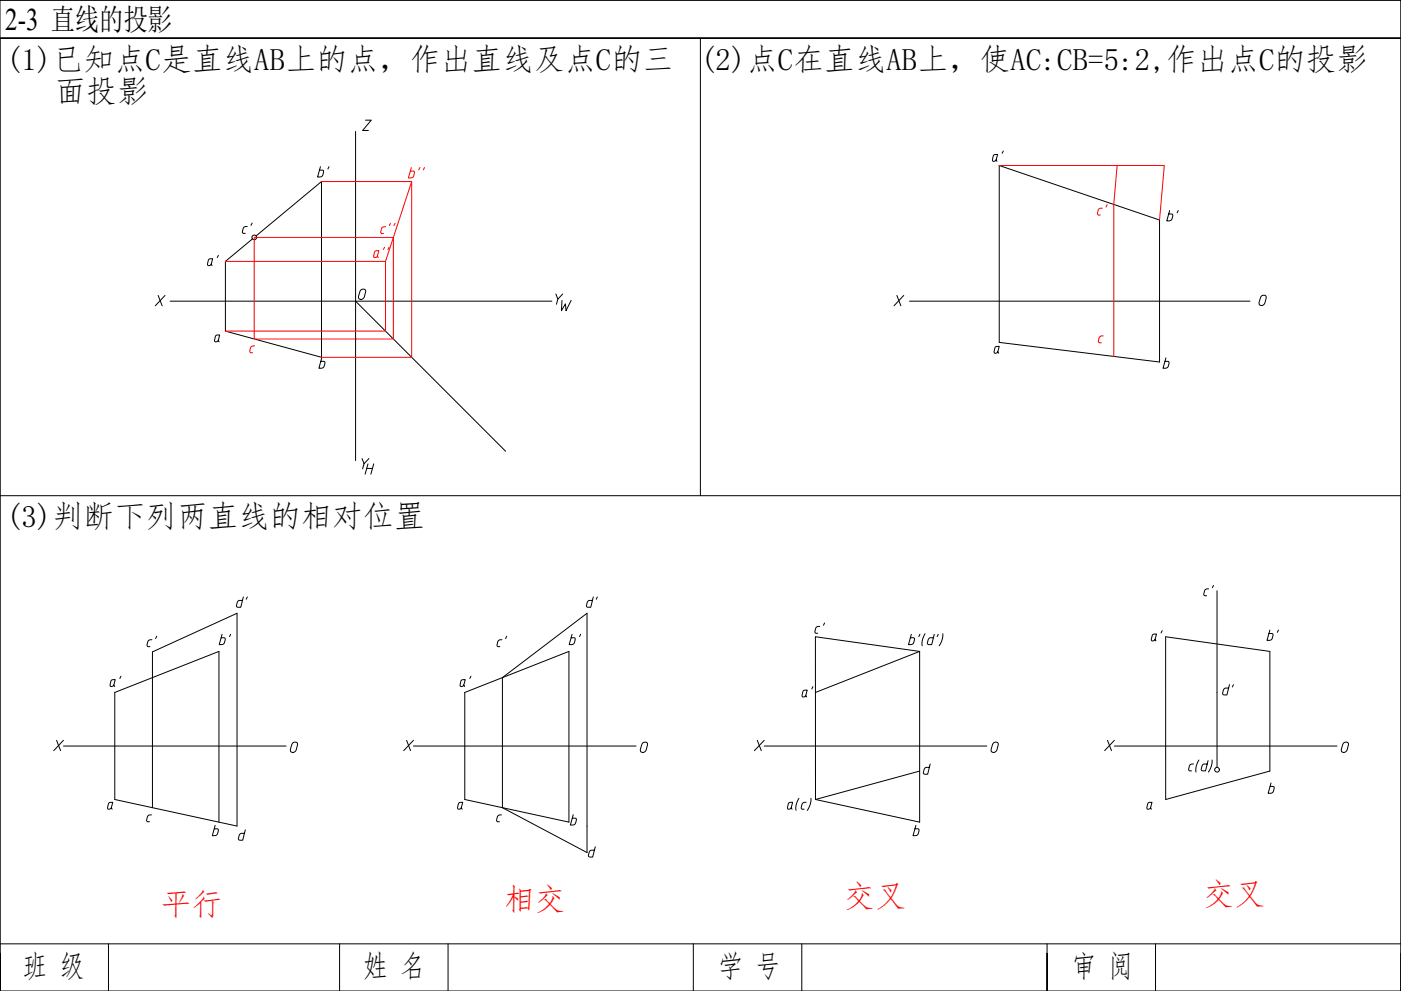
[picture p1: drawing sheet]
<svg xmlns="http://www.w3.org/2000/svg" width="594mm" height="420mm" viewBox="0 0 594 420" stroke-linecap="round" stroke-linejoin="round" font-family="sans-serif">
<!-- layer: 0 -->
<g fill="none" stroke="#000" stroke-width=".42">
<path d="M0 .2h594v420h-594zM0 16.2h594h-594v388M297 16.2v194M150.8 55.7v139.6M155 50.9h2.4l-3.6 4.4h2.4M423.7 70.2l68 23.1v60.2l-68-8.3zM108.6 100l27.7-23v74.5l-40.7-11.1v-29.6l11.4-9.5M72.1 127.7h161.9M150.8 127.7l63.6 63.6M153 123l.8-.4a.94 .94 0 0 1 1.3 1.1l-.6 2.3a1.23 1.23 0 0 1-1.4 1 1.23 1.23 0 0 1-1.1-1.4zM385.7 127.7h144.3M534.9 125.5l.8-.3a.93 .93 0 0 1 1.2 1.1l-.6 2.3a1.23 1.23 0 0 1-1.4 .9 1.23 1.23 0 0 1-1-1.3z"/>
<path d="M92.6 144.3l-.9 .6-.6-.1 .2-2.2 .4-.5 1.5-.1-.6 2.3 .3 .6M136.4 151.7l-1.2 4.4 2-.3a2.51 2.51 0 0 0 .5-2.5l-1.6-.1M423.1 149.2l-.5 .4h-.9l.2-2.1 .4-.5 1.4-.1-.6 2.3 .4 .6M494.4 151.7l-1.2 4.4 1.5-.1 .7-.6 .2-2.1-1.6-.1M153.5 194.4l.9 2.2 2-2.2M154.4 196.6l-.6 2.2M155.6 198.6h2.4M156 196.7l-1.2 4.3M158.5 196.7l-1.2 4.3M0 210.2h594M516.1 250.5v74.9M386.4 268.9l-1.2 4.4 2-.4a2.49 2.49 0 0 0 .5-2.4l-1.6-.1"/>
<path d="M390 276.2l-44.2-6.2v69M390 276.2v72.4l-44.2-9.6M390 276.2l-44.2 17.4M390.1 268.9l-.5 1M392.3 268.7l-1.2 2.9v2.2M396.2 268.9l-1.1 4.4-1.6-.1-.3-.6 .7-1.8 .6-.4h1.3M397.9 268.9l-.5 1M399.8 268.7a8 8 0 0 1-1.6 5.1M494.3 270l44.2 6.2v50.7l-44.2 12.1zM197.1 293.6l44.1-17.4v72.4l-44.1-9.6zM213 287.3l35.9-27.3v101.5l-35.9-19.1zM24 313.9l1.7 4.4"/>
<path d="M26.9 313.9l-4.1 4.4M26.9 316.3h94.4M124.1 315l.9-.3a.92 .92 0 0 1 1.2 1l-.6 2.4a1.23 1.23 0 0 1-1.4 .9 1.23 1.23 0 0 1-1.1-1.3zM172.4 313.9l1.7 4.4M175.3 316.3h94.4M175.3 313.9l-4.1 4.4M272.5 315l.9-.3a.93 .93 0 0 1 1.2 1l-.6 2.4a1.23 1.23 0 0 1-1.4 .9 1.23 1.23 0 0 1-1.1-1.3zM321.1 313.9l1.7 4.4M324 316.3h94.4M324 313.9l-4.1 4.4M421.2 315l.9-.3a.93 .93 0 0 1 1.2 1l-.6 2.4a1.23 1.23 0 0 1-1.4 .9 1.23 1.23 0 0 1-1-1.3zM469.6 313.9l1.7 4.4"/>
<path d="M472.5 316.3h94.4M472.5 313.9l-4.1 4.4M569.7 315l.9-.3a.93 .93 0 0 1 1.2 1l-.6 2.4a1.23 1.23 0 0 1-1.4 .9 1.23 1.23 0 0 1-1-1.3zM338.8 338.5l-1.2 2.9v2.2M343.9 338.5a7.9 7.9 0 0 1-1.6 5.1M390 326.9l-44.2 12.1M394.5 323.9l-1.1 4.4-1.6-.2-.3-.6 .6-1.8 .7-.4h1.3M506.1 323.9a1.48 1.48 0 0 0-1.7 .8l-.4 1.6 .4 .5h.8M508.4 322.2l-1.2 2.9v2.2M512.3 322.5l-1.1 4.3-1.6-.1-.2-.6 .6-1.8 .6-.4h1.3M514 322.2a8 8 0 0 1-1.6 5.1M539 332l-1.3 4.3 1.6-.1 .6-.6 .3-2.1-1.6-.1"/>
<path d="M47.2 342.5l-.9 .6-.6-.1 .3-2.2 .3-.5 1.5-.1-.6 2.3 .4 .6M64.2 345.5a1.45 1.45 0 0 0-1.7 .7l-.3 1.7 .3 .5h.9M64.6 342.4v-66l35.9-16.4v90.2l-51.8-11.2v-45.4l44.1-17.4v72.4M91.2 349.9l-1.2 4.4 2-.4a2.51 2.51 0 0 0 .5-2.4l-1.6-.1M104 351.9l-1.1 4.3-1.6-.1-.2-.6 .6-1.8 .6-.4h1.3M195.6 342.5l-.8 .6-.6-.1 .2-2.2 .4-.5 1.4-.1-.6 2.3 .4 .6M212.6 345.5a1.48 1.48 0 0 0-1.7 .7l-.3 1.7 .3 .5h.9M243.1 345.4l-1.2 4.4 1.9-.4a2.51 2.51 0 0 0 .5-2.4l-1.6-.1M252.4 359l-1.1 4.4-1.6-.1-.2-.7 .6-1.8 .6-.3h1.4M335.5 342.5l-.9 .6-.6-.1 .3-2.2 .3-.5 1.5-.1-.6 2.3 .4 .6M341.8 340.2a1.49 1.49 0 0 0-1.7 .7l-.4 1.7 .4 .5h.9M388.4 349.9l-1.2 4.4 1.5-.1 .7-.6 .2-2.1-1.6-.1"/>
<path d="M487.9 342.5l-.9 .6-.6-.1 .3-2.2 .3-.5 1.5-.1-.6 2.3 .4 .6M0 404.2v16v-16M0 400.2h594M46 400.2v20M144 400.2v20M190 400.2v20M294 400.2v20M340 400.2v20M444 400.2v20v-16M490 400.2v20M594 404.2v16"/>
<circle cx="516.1" cy="326.3" r="1"/>
</g>
<g fill="none" stroke="#f00" stroke-width=".42">
<path d="M136.3 77h38.3v74.5h-38.3M174.6 77l-11.1 33.8M423.7 70.2h70l-2 23.1M473.7 70.2l-1.4 16.5v64.4M163.5 96.1a1.49 1.49 0 0 0-1.7 .7l-.4 1.8 .4 .4h.9M165.6 94.7l-.5 .9M167.5 94.7l-.5 .9M95.6 110.8h67.9v29.6h-67.9M107.8 100.7h59v43h-59zM160 108.6l-.5 .5h-.9l.2-2.2 .4-.5 1.4-.1-.6 2.3 .4 .6M163.1 104.8l-.5 1M165 104.8l-.5 1"/>
<path d="M108 146.7l-1.1 .1-.6 .6-.4 1.7 .4 .5h.8M467.8 142.4a1.48 1.48 0 0 0-1.7 .8l-.4 1.7 .4 .4h.9"/>
</g>
<text font-size="13.3" x="2.2" y="12.6">2-3 直线的投影</text>
<g font-size="13.2">
<text x="2.5" y="29.6">(1)已知点C是直线AB上的点，作出直线及点C的三</text>
<text x="296.9" y="29.6">(2)点C在直线AB上，使AC:CB=5:2,作出点C的投影</text>
<text x="23.3" y="43.4">面投影</text>
<text x="2.5" y="223.6">(3)判断下列两直线的相对位置</text>
<text x="9.6" y="414.3">班 级</text>
<text x="153.9" y="414.3">姓 名</text>
<text x="304.5" y="414.3">学 号</text>
<text x="454.2" y="414.3">审 阅</text>
</g>
<g font-size="13.2" fill="#f00">
<text x="510.3" y="383.9">交叉</text>
<text x="68.1" y="387.8">平行</text>
<text x="213.6" y="385.6">相交</text>
<text x="358" y="384.5">交叉</text>
</g>
<g font-size="8.4">
<text x="86.8" y="113.9">a'</text>
<text x="493.5" y="273" transform="rotate(-90 493.5 273)">a'</text>
<text x="45.5" y="292.5">a'</text>
<text x="193.7" y="292.5">a'</text>
<text x="517.2" y="296">d'</text>
</g>
<g font-size="7.9">
<text x="419.5" y="69.5">a'</text>
<text x="133.3" y="76.2">b'</text>
<text x="493.5" y="94.9">b'</text>
<text x="101.6" y="100.2">c'</text>
<text x="64.6" y="130.9">X</text>
<text x="377.8" y="130.9">X</text>
<text x="236.7" y="133">W</text>
<text x="509.1" y="253.6">c'</text>
<text x="99.1" y="258.6">d'</text>
<text x="247.3" y="258.6">d'</text>
<text x="350.7" y="269.9" transform="rotate(-90 350.7 269.9)">c'</text>
<text x="67.4" y="275.5" transform="rotate(-90 67.4 275.5)">c'</text>
<text x="91.7" y="274.5">b'</text>
<text x="215.9" y="275.5" transform="rotate(-90 215.9 275.5)">c'</text>
<text x="240.2" y="274.5">b'</text>
<text x="535.9" y="272.7">b'</text>
<text x="339" y="296.7">a'</text>
</g>
<text font-size="7.9" fill="#f00" x="171.8" y="76.6">b''</text>
<text font-size="7.5" fill="#f00" x="470.3" y="92.4" transform="rotate(-90 470.3 92.4)">c'</text>
</svg>
